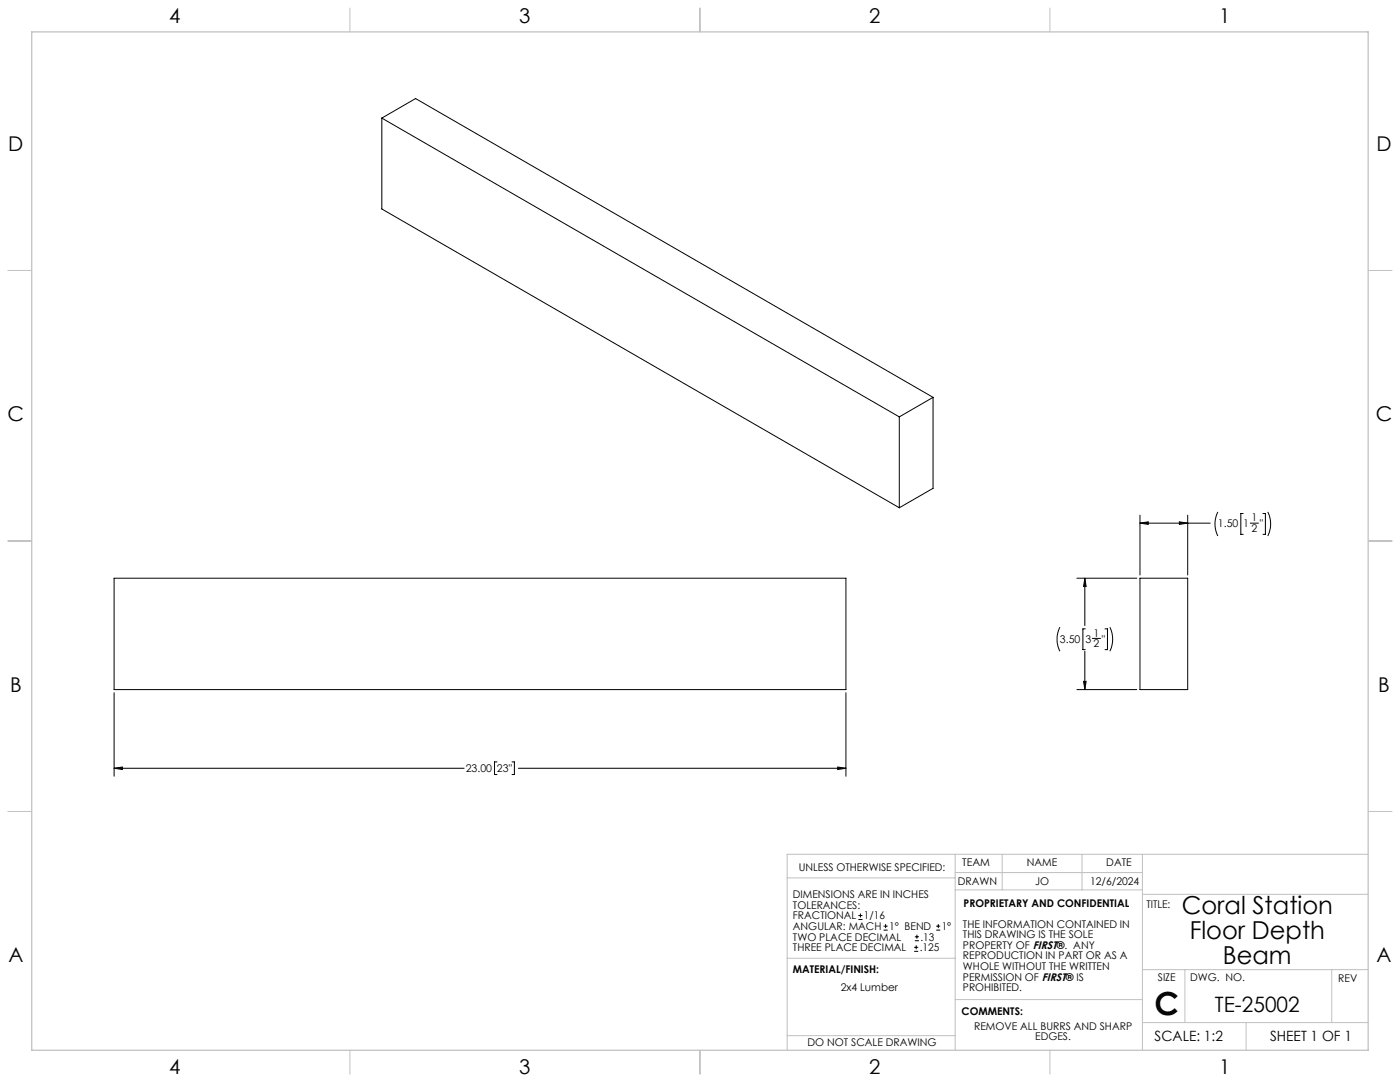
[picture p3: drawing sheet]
<svg xmlns="http://www.w3.org/2000/svg" width="559mm" height="432mm" viewBox="0 0 559 432" stroke-linecap="round" stroke-linejoin="round" font-family="sans-serif">
<g fill="none" stroke="#c0c0c0" stroke-width=".4">
<path d="M139.7 3.2v9.5M279.4 3.2v9.5M419.1 3.2v9.5M3.1 107.9h9.6M546.1 107.9h9.5M3.1 215.9h9.6M546.1 215.9h9.5M3.1 323.8h9.6M546.1 323.8h9.5M314.2 350.3h67M381.2 340.9v78.2M381.2 355.1h74.8"/>
<path d="M381.2 348.2h74.8M400 340.9v14.2M431.9 340.9v14.2M456 340.9v78.2M456 356.9h90.1M546.1 340.9h-231.9v78.2M314.2 382.4h67.2M381.2 398.9h74.8M456 387h90.1M472.9 387v21.1M531.6 387v21.1M139.7 419.1v9.6"/>
<path d="M279.4 419.1v9.6M314.2 413.3h67M419.1 419.1v9.6M456 408.1h90.1M497.4 408.1v11"/>
</g>
<path d="M12.7 12.7h533.4v406.4h-533.4z" fill="none" stroke="#c0c0c0" stroke-width=".5"/>
<g fill="none" stroke="#000" stroke-width=".4">
<path d="M152.4 47.1v36.3l206.6 119.2M152.4 47.1l206.6 119.3M152.4 47.1l13.5-7.8 206.5 119.3M372.4 158.6l-13.4 7.8M372.4 158.6v36.3l-13.4 7.7M359 166.4v36.2M455 208.8l3.3-.6v1.1zM455 205.6v23.9M455 208.8h28.1M470.7 208.2l3.4 .6-3.4 .5zM474.1 205.6v23.9M486.1 204.3a10.7 10.7 0 0 0 0 9.6"/>
<path d="M496.2 204.9h-.9v8.4h.9M499 208.8h3.3M504.1 204.9h1v8.4h-1M506 204.3a10.7 10.7 0 0 1 0 9.6M45.5 230.8h292.1v44.4h-292.1zM429.8 230.8h23.9M433 230.8v18.9M433 230.8l.5 3.3h-1zM455 230.8h19.1v44.4h-19.1zM423.1 250.3a10.7 10.7 0 0 0 0 9.6M433 259.9v15.3M433.2 251h-1v8.3h1"/>
<path d="M436 254.8h3.3M441 251h1v8.3h-1M443 250.3a10.7 10.7 0 0 1 0 9.6M45.5 276.5v33.3M337.6 276.5v33.3M429.8 275.2h23.9M432.5 271.9h1l-.5 3.3zM45.5 306.6h139.7M45.5 306.6l3.4-.5v1zM198.4 304.1h-1v5h1M204.4 304.1h.9v5h-.9M206.9 306.6h130.7"/>
<path d="M334.4 306.1l3.2 .5-3.2 .5zM342.6 367h1.6M342.6 365.4h1.6M343.4 364.6v1.5M352.7 371.2h1.6M352.7 369.6h1.6M353.5 368.8v1.6M364.9 379.7h1.6M364.9 378.1h1.6M365.2 375.4h1.6M365.2 373.8h1.6M365.7 377.3v1.5"/>
<path d="M366 373v1.6M373.7 371.2h1.6M373.7 369.6h1.6M374.5 368.8v1.6"/>
</g>
<path d="M45.5 306.6l3.4-.5v1zM334.4 306.1l3.2 .5-3.2 .5zM432.5 271.9h1l-.5 3.3zM433 230.8l.5 3.3h-1zM455 208.8l3.3-.6v1.1zM470.7 208.2l3.4 .6-3.4 .5z" fill="#000"/>
<text font-size="12.7" x="460.9" y="405.2">C</text>
<g font-size="9.9">
<text x="471.7" y="364.9">Coral Station</text>
<text x="474.9" y="374.8">Floor Depth</text>
<text x="488.1" y="384.7">Beam</text>
</g>
<text font-size="8.5" x="484.9" y="404">TE-25002</text>
<g font-size="8.1">
<text x="67.6" y="9.3">4</text>
<text x="207.3" y="9.3">3</text>
<text x="347" y="9.3">2</text>
<text x="486.7" y="9.3">1</text>
<text x="3.3" y="60.1">D</text>
<text x="549.4" y="60.1">D</text>
<text x="3" y="168">C</text>
<text x="549.1" y="168">C</text>
<text x="4" y="276">B</text>
<text x="550.1" y="276">B</text>
<text x="3.3" y="383.9">A</text>
<text x="549.4" y="383.9">A</text>
<text x="67.6" y="428.4">4</text>
<text x="207.3" y="428.4">3</text>
<text x="347" y="428.4">2</text>
<text x="486.7" y="428.4">1</text>
</g>
<g font-size="5.6">
<text x="460.9" y="415.2">SCALE: 1:2</text>
<text x="507" y="415.2">SHEET 1 OF 1</text>
</g>
<g font-size="4.2">
<text x="499.5" y="208.1">1</text>
<text x="486.1" y="210.4">1.50</text>
<text x="496.3" y="210.4">1</text>
<text x="499.5" y="212.3">2</text>
<text x="502.8" y="210.4">&quot;</text>
<text x="423.1" y="256.4">3.50</text>
<text x="433.2" y="256.4">3</text>
<text x="436.5" y="254.1">1</text>
<text x="439.8" y="256.4">&quot;</text>
<text x="436.5" y="258.3">2</text>
<text x="185.9" y="308.2">23.00</text>
<text x="198.4" y="308.2">23&quot;</text>
<text x="318.8" y="347.7">UNLESS OTHERWISE SPECIFIED:</text>
<text x="384.1" y="345.5">TEAM</text>
<text x="409.9" y="345.7">NAME</text>
<text x="441.6" y="345.7">DATE</text>
<text x="382.3" y="353.3">DRAWN</text>
<text x="413.2" y="353.3">JO</text>
<text x="435.1" y="353.3">12/6/2024</text>
<text x="316.5" y="358.5">DIMENSIONS ARE IN INCHES</text>
<text x="316.5" y="362.7">TOLERANCES:</text>
<text x="384.6" y="361.9">PROPRIETARY AND CONFIDENTIAL</text>
<text x="457.6" y="362.3">TITLE:</text>
<text x="316.5" y="371.2">ANGULAR: MACH</text>
<text x="316.5" y="366.9">FRACTIONAL</text>
<text x="344.8" y="366.9">1/16</text>
<text x="354.9" y="371.2">1° BEND</text>
<text x="375.9" y="371.2">1°</text>
<text x="384.4" y="370.2">THE INFORMATION CONTAINED IN</text>
<text x="316.5" y="375.4">TWO PLACE DECIMAL</text>
<text x="367.4" y="375.4">.13</text>
<text x="384.4" y="374.4">THIS DRAWING IS THE SOLE</text>
<text x="316.5" y="379.6">THREE PLACE DECIMAL</text>
<text x="367.1" y="379.6">.125</text>
<text x="384.4" y="378.6">PROPERTY OF FIRST®. ANY</text>
<text x="384.4" y="382.9">REPRODUCTION IN PART OR AS A</text>
<text x="316.5" y="388.4">MATERIAL/FINISH:</text>
<text x="384.4" y="387.1">WHOLE WITHOUT THE WRITTEN</text>
<text x="335.5" y="395.6">2x4 Lumber</text>
<text x="384.4" y="391.3">PERMISSION OF FIRST® IS</text>
<text x="384.4" y="395.6">PROHIBITED.</text>
<text x="462.2" y="391.3">SIZE</text>
<text x="475.1" y="391.3">DWG. NO.</text>
<text x="534.1" y="391.8">REV</text>
<text x="383.8" y="405.1">COMMENTS:</text>
<text x="388.8" y="410.9">REMOVE ALL BURRS AND SHARP</text>
<text x="322.3" y="417.6">DO NOT SCALE DRAWING</text>
<text x="413.2" y="415.2">EDGES.</text>
</g>
</svg>
